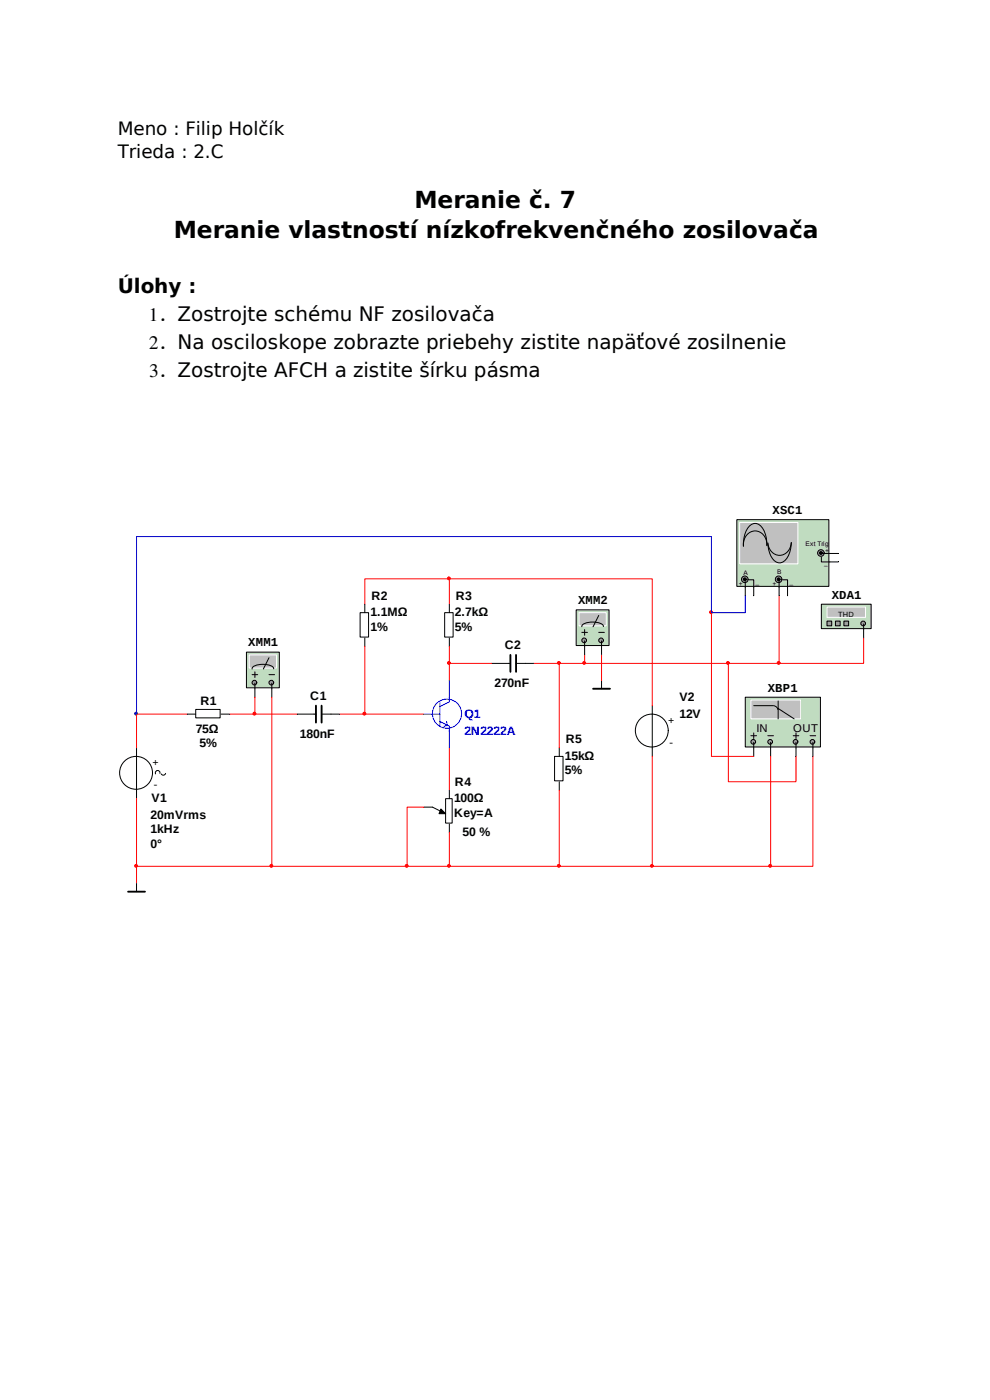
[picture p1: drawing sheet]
<svg xmlns="http://www.w3.org/2000/svg" width="210mm" height="297mm" viewBox="0 0 210 297" stroke-linecap="round" stroke-linejoin="round" font-family="sans-serif">
<g fill="none" stroke="#000" stroke-width=".21">
<path d="M76.4 130h1.8v5.2h-1.8zM77.4 128.2v1.8M77.4 135.4v1.7M94.3 130h1.8v5.2h-1.8zM95.3 128.2v1.8M95.3 135.4v1.7M29 158.7v10.7M39.7 151.5h1.8M41.5 150.5h5.2v1.8h-5.2zM46.9 151.5h1.8M63 151.5h4M68.2 151.5h3.8"/>
<path d="M104.3 140.7h4M109.5 140.7h3.8M118.6 158.7v1.8M138.4 149.7v10.8M33.9 164.1a.5 .5 0 0 0-.5-.6 .5 .5 0 0 0-.4 .7M35.1 164.1a.5 .5 0 0 1-.4 .3 .5 .5 0 0 1-.5-.2M117.6 160.5h1.8v5.1h-1.8zM118.6 165.8v1.8"/>
<circle cx="138.3" cy="155" r="3.5"/>
<circle cx="28.9" cy="164" r="3.5"/>
</g>
<path d="M108.3 138.9v3.6M109.5 138.9v3.6M67 149.7v3.6M68.2 149.7v3.6" fill="none" stroke="#000" stroke-width=".4"/>
<path d="M52.3 138.3h7v7.6h-7z" fill-rule="evenodd" fill="#c0dcc0" stroke="#000" stroke-width=".21"/>
<path d="M52.9 138.9h5.8v2.8h-5.8z" fill-rule="evenodd" fill="#c0c0c0" stroke="#fff" stroke-width=".21"/>
<path d="M57.1 139.5l-1.2 2.4" fill="none" stroke="#000" stroke-width=".21"/>
<g fill="#a0a0a4" stroke="#000" stroke-width=".21">
<circle cx="54" cy="144.8" r=".5"/>
<circle cx="57.6" cy="144.8" r=".5"/>
</g>
<path d="M53.5 143.1h1.2M54.1 142.5v1.2M54.1 144.9v3M57.1 143.1h1.2M57.7 144.9v3M58.1 141.9a1.47 1.47 0 0 0-1.7-.9h-1.2a1.86 1.86 0 0 0-1.7 .8v.1" fill="none" stroke="#000" stroke-width=".21"/>
<g fill="none" stroke="#00f" stroke-width=".21">
<path d="M91.7 151.5h1.6M93.3 149.1v4.8M93.3 153.1l2 1v1M94.7 153.1l.2 .8-.8 .2M95.3 147.9v1l-2 1"/>
<circle cx="94.8" cy="151.4" r="3.1"/>
</g>
<path d="M95.3 155.1v3.6" fill="none" stroke="#00f" stroke-width=".21"/>
<path d="M95.3 144.3v3.6" fill="none" stroke="#00f" stroke-width=".21"/>
<path d="M89.9 151.5h1.8" fill="none" stroke="#00f" stroke-width=".21"/>
<path d="M122.2 129.4h7v7.5h-7z" fill-rule="evenodd" fill="#c0dcc0" stroke="#000" stroke-width=".21"/>
<path d="M122.8 130h5.8v2.8h-5.8z" fill-rule="evenodd" fill="#c0c0c0" stroke="#fff" stroke-width=".21"/>
<path d="M127 130.6l-1.2 2.4" fill="none" stroke="#000" stroke-width=".21"/>
<g fill="#a0a0a4" stroke="#000" stroke-width=".21">
<circle cx="123.9" cy="135.9" r=".5"/>
<circle cx="127.5" cy="135.9" r=".5"/>
</g>
<path d="M123.4 134.2h1.2M124 133.6v1.2M124 136v2.9M127 134.2h1.2M127.6 136v2.9M128 132.9a1.47 1.47 0 0 0-1.7-.9h-1.2a1.86 1.86 0 0 0-1.7 .9v.1" fill="none" stroke="#000" stroke-width=".21"/>
<path d="M158.1 147.9h15.9v10.6h-15.9z" fill-rule="evenodd" fill="#c0dcc0" stroke="#000" stroke-width=".21"/>
<path d="M159.3 148.5h10.6v4h-10.6z" fill-rule="evenodd" fill="#c0c0c0" stroke="#fff" stroke-width=".21"/>
<path d="M159.9 149.7h4.2M164.2 149.7a1.1 1.1 0 0 1 .8 .8M165.1 150.3l3.4 2.2M165.1 148.7v3.8" fill="none" stroke="#000" stroke-width=".21"/>
<circle cx="159.8" cy="157.4" r=".5" fill="#a0a0a4" stroke="#000" stroke-width=".21"/>
<path d="M159.3 156.1h1.2M159.9 157.5v1.2" fill="none" stroke="#000" stroke-width=".21"/>
<circle cx="163.4" cy="157.4" r=".5" fill="#a0a0a4" stroke="#000" stroke-width=".21"/>
<path d="M162.9 156.1h1.2M163.5 157.5v1.2" fill="none" stroke="#000" stroke-width=".21"/>
<circle cx="168.8" cy="157.4" r=".5" fill="#a0a0a4" stroke="#000" stroke-width=".21"/>
<path d="M168.3 156.1h1.2M168.9 157.5v1.2" fill="none" stroke="#000" stroke-width=".21"/>
<circle cx="172.3" cy="157.4" r=".5" fill="#a0a0a4" stroke="#000" stroke-width=".21"/>
<path d="M159.9 155.5v1.2M159.9 158.7v1.8M163.5 158.7v1.8M168.9 155.5v1.2M168.9 158.7v1.8M171.8 156.1h1.2M172.4 157.5v3" fill="none" stroke="#000" stroke-width=".21"/>
<path d="M156.3 110.2h19.5v14.2h-19.5z" fill-rule="evenodd" fill="#c0dcc0" stroke="#000" stroke-width=".21"/>
<path d="M156.9 110.8h12.4v8.8h-12.4z" fill-rule="evenodd" fill="#c0c0c0" stroke="#fff" stroke-width=".21"/>
<path d="M162.7 115.7a2.52 2.52 0 0 0-1.2-2.6 2.52 2.52 0 0 0-2.9 .2 3.2 3.2 0 0 0-.9 2.5M162.7 115.8a5.8 5.8 0 0 0-1.5-4.4 1.78 1.78 0 0 0-2.8 1 7.1 7.1 0 0 0-.7 3.5M167.9 115.1a2.45 2.45 0 0 1-1.6 2.5 2.45 2.45 0 0 1-2.8-.8l-.5-1-.1-.6M167.9 115.2a4.7 4.7 0 0 1-2 4.1 2.14 2.14 0 0 1-2.5-1.7l-.5-2.3" fill="none" stroke="#000" stroke-width=".21"/>
<g fill="#a0a0a4" stroke="#000" stroke-width=".21">
<circle cx="165.2" cy="122.9" r=".7"/>
<circle cx="158" cy="122.9" r=".7"/>
<circle cx="174.1" cy="117.3" r=".7"/>
</g>
<path d="M174.2 118.2v1h3.6M174.4 117.4h3.4M158.1 123.4v3M158.9 123h1v3.4M165.3 123v3.4M166.1 123h1v3.4" fill="none" stroke="#000" stroke-width=".21"/>
<g fill="#000" stroke="#000" stroke-width=".21">
<circle cx="174.1" cy="117.3" r=".3"/>
<circle cx="158" cy="122.9" r=".3"/>
<circle cx="165.2" cy="122.9" r=".3"/>
</g>
<path d="M174.2 128.2h10.6v5.2h-10.6z" fill-rule="evenodd" fill="#c0dcc0" stroke="#000" stroke-width=".21"/>
<path d="M175.4 128.8h8.2v2.2h-8.2z" fill-rule="evenodd" fill="#c0c0c0" stroke="#fff" stroke-width=".21"/>
<circle cx="183.1" cy="132.3" r=".5" fill="#a0a0a4" stroke="#000" stroke-width=".21"/>
<path d="M183.2 132.4v1.2" fill="none" stroke="#000" stroke-width=".21"/>
<g fill="#a0a0a4" stroke="#000" stroke-width=".21">
<path d="M175.4 131.8h1v1h-1z" fill-rule="evenodd"/>
<path d="M177.2 131.8h1v1h-1z" fill-rule="evenodd"/>
<path d="M179 131.8h1v1h-1z" fill-rule="evenodd"/>
</g>
<path d="M183.2 133.6v1.8M127.6 144.3v1.8M89.9 171.2h1.8l2.8 1.4M94.5 169.4h1.4v5.2h-1.4zM95.3 167.6v1.8M95.3 174.8v1.8M29 187.4v1.8" fill="none" stroke="#000" stroke-width=".21"/>
<path d="M125.8 146.1h3.6M27.2 189.2h3.6" fill="none" stroke="#000" stroke-width=".4"/>
<g fill="#f00" stroke="#f00" stroke-width=".21">
<circle cx="54" cy="151.4" r=".3"/>
<circle cx="77.3" cy="151.4" r=".3"/>
<circle cx="95.2" cy="140.6" r=".3"/>
<circle cx="86.3" cy="183.7" r=".3"/>
<circle cx="57.6" cy="183.7" r=".3"/>
<circle cx="118.5" cy="140.6" r=".3"/>
<circle cx="95.2" cy="183.7" r=".3"/>
<circle cx="95.2" cy="122.7" r=".3"/>
<circle cx="118.5" cy="183.7" r=".3"/>
<circle cx="123.9" cy="140.6" r=".3"/>
<circle cx="165.2" cy="140.6" r=".3"/>
<circle cx="138.3" cy="183.7" r=".3"/>
<circle cx="154.4" cy="140.6" r=".3"/>
<circle cx="163.4" cy="183.7" r=".3"/>
<circle cx="150.8" cy="129.9" r=".3"/>
<circle cx="28.9" cy="183.7" r=".3"/>
</g>
<path d="M93.5 171.6l1 1h-1.4z" fill="#000" stroke="#000" stroke-width=".21"/>
<circle cx="28.9" cy="151.4" r=".3" fill="#0000c0" stroke="#0000c0" stroke-width=".21"/>
<g fill="none" stroke="#f00" stroke-width=".21">
<path d="M77.4 137.1v14.4M95.3 122.8h-17.9v5.4M95.3 122.8h43.1v26.9M95.3 122.8v5.4M95.3 137.1v7.2M124 138.9v1.8M127.6 138.9v5.4M150.9 130v30.5h9M165.3 126.4v14.3M183.2 135.4v5.3h-17.9M39.7 151.5h-10.7v7.2M48.7 151.5h14.3"/>
<path d="M54.1 147.9v3.6M57.7 147.9v35.9M72 151.5h17.9M95.3 158.7v8.9M95.3 140.7h9M113.3 140.7h52M118.6 140.7v18M154.5 140.7v25.1h14.4v-5.3M29 169.4v18M89.9 171.2h-3.5v12.6M95.3 176.6v7.2M118.6 167.6v16.2"/>
<path d="M138.4 160.5v23.3M163.5 160.5v23.3M172.4 160.5v23.3h-8.9M29 183.8h134.5"/>
</g>
<path d="M158.1 126.4v3.6h-7.2v-16.2h-121.9v37.7" fill="none" stroke="#0000c0" stroke-width=".21"/>
<g font-size="5">
<text x="87.9" y="44.2">Meranie č. 7</text>
<text x="36.9" y="50.4">Meranie vlastností nízkofrekvenčného zosilovača</text>
</g>
<g font-size="4.2">
<text x="25" y="62.1">Úlohy :</text>
<text x="31.3" y="68.1">1. Zostrojte schému NF zosilovača</text>
<text x="31.3" y="74.1">2. Na osciloskope zobrazte priebehy zistite napäťové zosilnenie</text>
<text x="31.3" y="80.1">3. Zostrojte AFCH a zistite šírku pásma</text>
</g>
<g font-size="3.9">
<text x="25" y="28.6">Meno : Filip Holčík</text>
<text x="25" y="33.5">Trieda : 2.C</text>
</g>
<g font-size="2.6">
<text x="163.9" y="109">XSC1</text>
<text x="78.6" y="130.8">1.1MΩ</text>
<text x="78.8" y="127.2">R2</text>
<text x="96.5" y="130.8">2.7kΩ</text>
<text x="96.7" y="127.2">R3</text>
<text x="122.6" y="128.2">XMM2</text>
<text x="176.4" y="127">XDA1</text>
<text x="52.7" y="137.1">XMM1</text>
<text x="78.6" y="133.8">1%</text>
<text x="96.5" y="133.8">5%</text>
<text x="107.1" y="137.7">C2</text>
<text x="42.5" y="149.5">R1</text>
<text x="65.8" y="148.5">C1</text>
<text x="104.9" y="145.7">270nF</text>
<text x="144.1" y="148.7">V2</text>
<text x="162.9" y="146.7">XBP1</text>
<text x="41.5" y="155.5">75Ω</text>
<text x="144.1" y="152.3">12V</text>
<text x="42.3" y="158.5">5%</text>
<text x="63.6" y="156.5">180nF</text>
<text x="119.8" y="161.3">15kΩ</text>
<text x="120" y="157.7">R5</text>
<text x="96.5" y="166.6">R4</text>
<text x="119.8" y="164.3">5%</text>
<text x="32" y="173.8">20mVrms</text>
<text x="32.2" y="170.2">V1</text>
<text x="96.3" y="170.2">100Ω</text>
<text x="96.3" y="173.2">Key=A</text>
<text x="32" y="176.8">1kHz</text>
<text x="32" y="179.8">0°</text>
<text x="98.1" y="177.4">50 %</text>
</g>
<g font-size="2.6" fill="#00f">
<text x="98.5" y="152.3">Q1</text>
<text x="98.5" y="155.9">2N2222A</text>
</g>
<g font-size="2.4">
<text x="160.5" y="155.3">IN</text>
<text x="168.3" y="155.3">OUT</text>
</g>
<g font-size="2.2">
<text x="141.8" y="153.5">+</text>
<text x="141.8" y="158.3">-</text>
<text x="32.4" y="162.5">+</text>
<text x="32.4" y="167.2">-</text>
</g>
<text font-size="1.6" x="177.8" y="131">THD</text>
<g font-size="1.4">
<text x="170.8" y="115.8">Ext Trig</text>
<text x="174.8" y="119.8">_</text>
<text x="175" y="117.4">+</text>
<text x="156.7" y="124.4">+</text>
<text x="157.7" y="122">A</text>
<text x="160.3" y="123.8">_</text>
<text x="163.9" y="124.4">+</text>
<text x="164.9" y="121.8">B</text>
<text x="167.5" y="123.8">_</text>
</g>
</svg>
